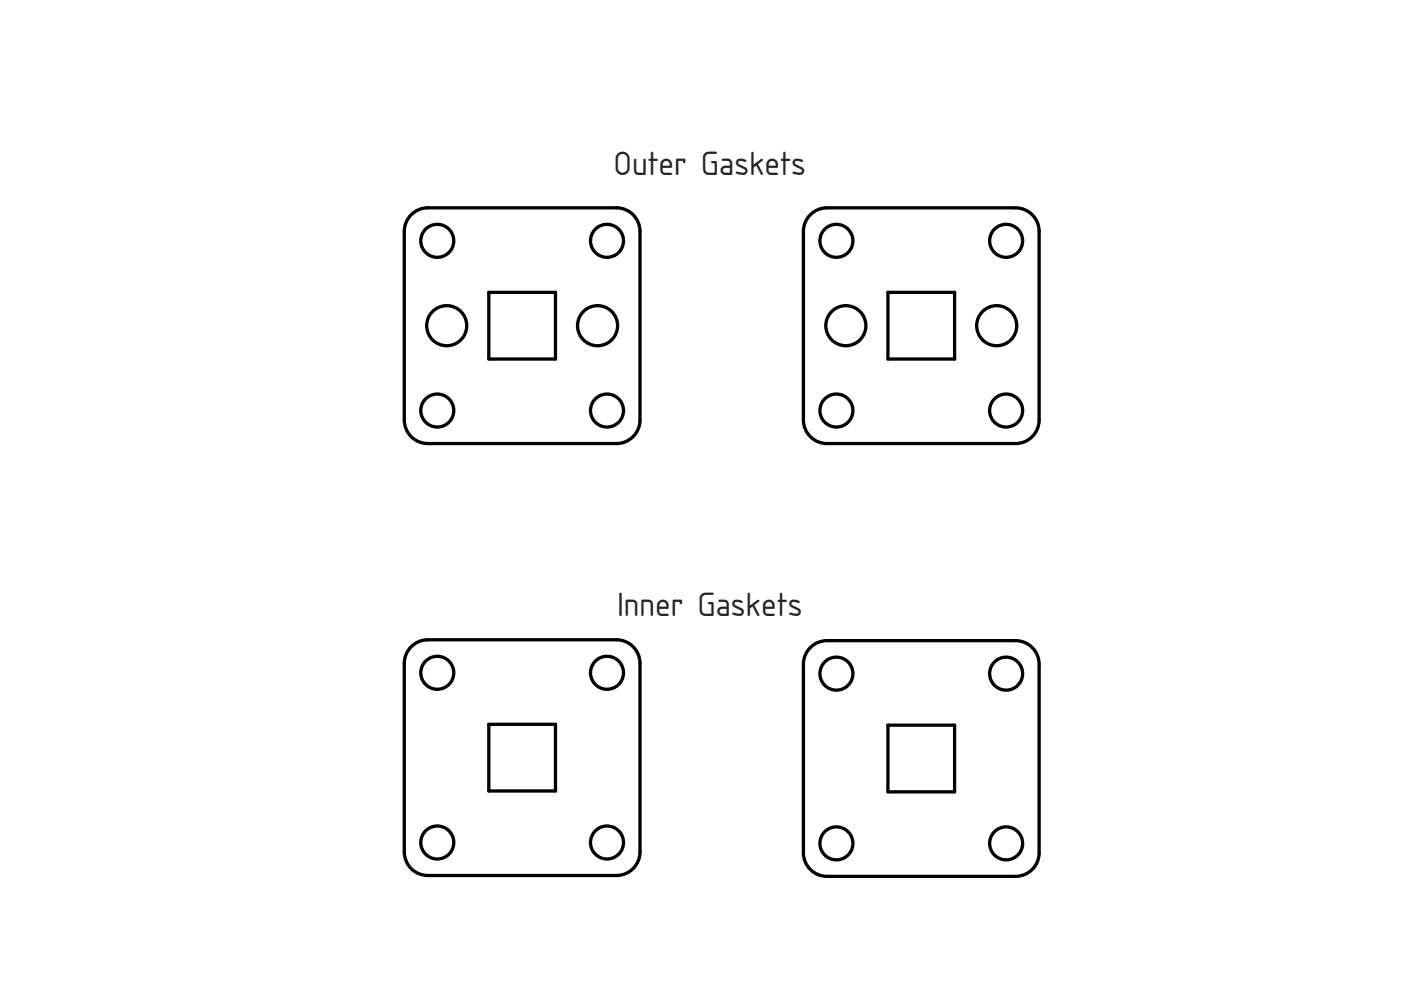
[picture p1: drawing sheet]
<svg xmlns="http://www.w3.org/2000/svg" width="297mm" height="210mm" viewBox="0 0 297 210" stroke-linecap="round" stroke-linejoin="round" font-family="sans-serif">
<g fill="none" stroke="#000" stroke-width=".7">
<path d="M86.9 45.8a5 5 0 0 1 3.8-1.7h40a5 5 0 0 1 5 5v39.9a5 5 0 0 1-5 5h-40a5 5 0 0 1-5-5v-39.9a5 5 0 0 1 1.2-3.3zM171.5 45.8a5 5 0 0 1 3.8-1.7h40a5 5 0 0 1 5 5v39.9a5 5 0 0 1-5 5h-40a5 5 0 0 1-5-5v-39.9a5 5 0 0 1 1.2-3.3zM103.6 62h14.2v14.1h-14.2zM188.3 62h14.1v14.1h-14.1zM87.5 136.8a5 5 0 0 1 3.2-1.2h40a5 5 0 0 1 5 5v40a5 5 0 0 1-5 5h-40a5 5 0 0 1-5-5v-40a5 5 0 0 1 1.8-3.8zM171.5 137.6a5 5 0 0 1 3.8-1.8h40a5 5 0 0 1 5 5v40a5 5 0 0 1-5 5h-40a5 5 0 0 1-5-5v-40a5 5 0 0 1 1.2-3.2zM103.6 153.6h14.2v14.1h-14.2zM188.3 153.8h14.1v14.1h-14.1z"/>
<circle cx="92.7" cy="51.1" r="3.5"/>
<circle cx="128.7" cy="51.1" r="3.5"/>
<circle cx="177.3" cy="51.1" r="3.5"/>
<circle cx="213.3" cy="51.1" r="3.5"/>
<circle cx="94.7" cy="69.1" r="4.2"/>
<circle cx="126.7" cy="69.1" r="4.2"/>
<circle cx="179.3" cy="69.1" r="4.2"/>
<circle cx="211.3" cy="69.1" r="4.2"/>
<circle cx="92.7" cy="87" r="3.5"/>
<circle cx="128.7" cy="87" r="3.5"/>
<circle cx="177.3" cy="87" r="3.5"/>
<circle cx="213.3" cy="87" r="3.5"/>
<circle cx="92.7" cy="142.6" r="3.5"/>
<circle cx="128.7" cy="142.6" r="3.5"/>
<circle cx="177.3" cy="142.8" r="3.5"/>
<circle cx="213.3" cy="142.8" r="3.5"/>
<circle cx="92.7" cy="178.6" r="3.5"/>
<circle cx="128.7" cy="178.6" r="3.5"/>
<circle cx="177.3" cy="178.8" r="3.5"/>
<circle cx="213.3" cy="178.8" r="3.5"/>
</g>
<g font-size="6.7" fill="#212529">
<text x="130.1" y="37.1">Outer Gaskets</text>
<text x="130.8" y="130.5">Inner Gaskets</text>
</g>
</svg>
